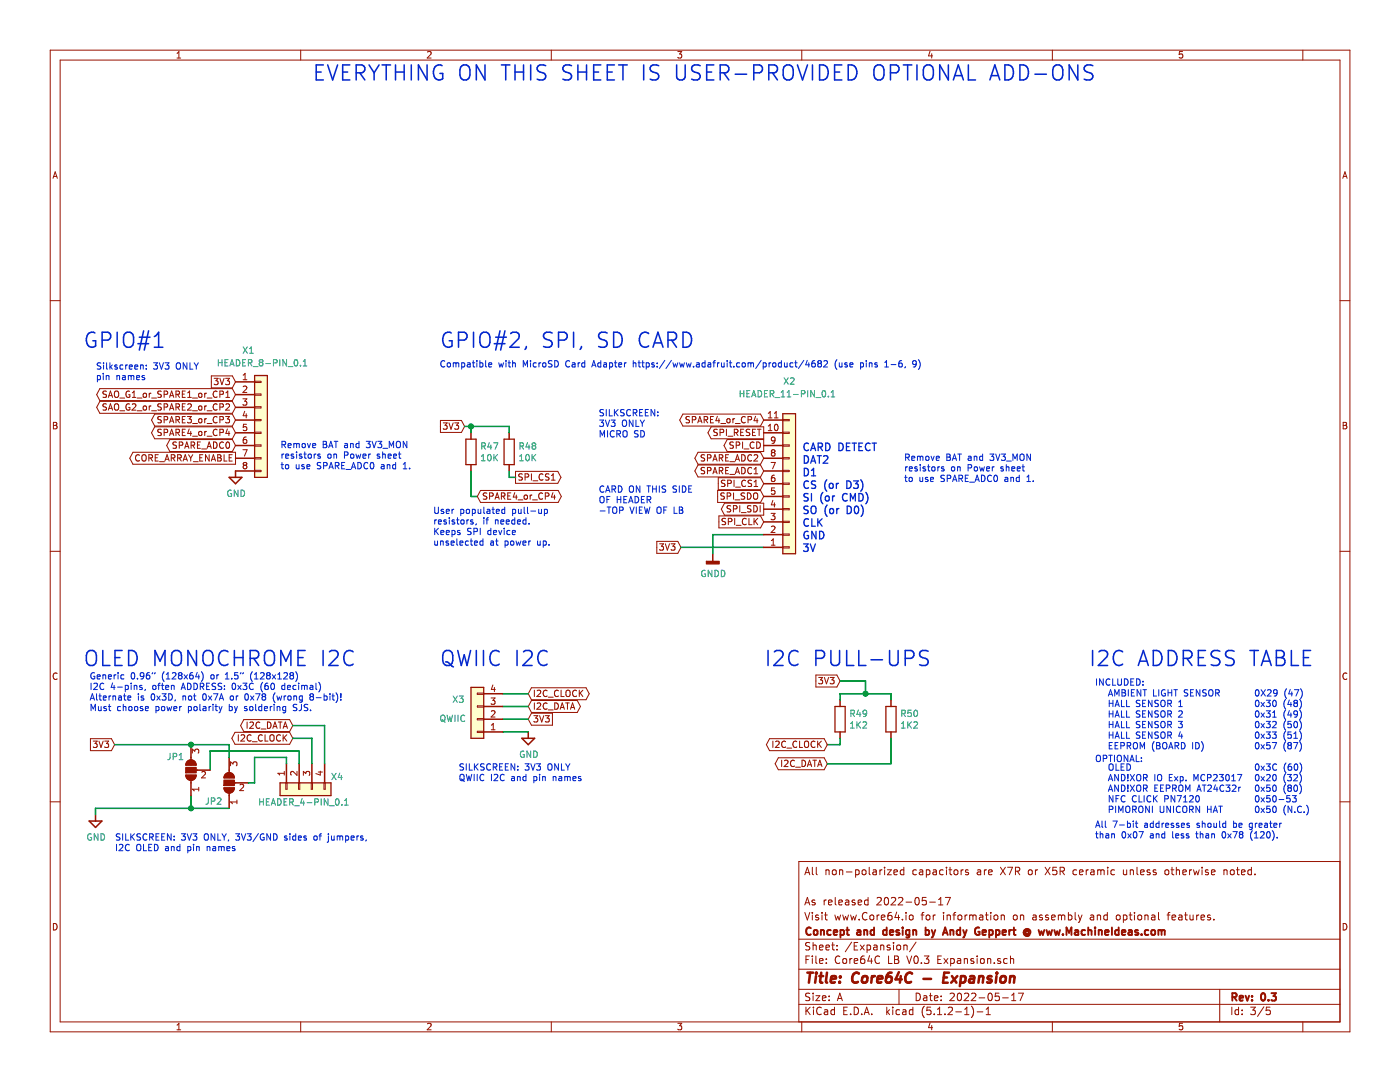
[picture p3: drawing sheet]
EESchema Schematic File Version 4
LIBS:Core64c LB V0.3-cache
EELAYER 29 0
EELAYER END
$Descr A 11000 8500
encoding utf-8
Sheet 3 5
Title "Core64C - Expansion"
Date "2022-05-17"
Rev "0.3"
Comp "Concept and design by Andy Geppert @ www.MachineIdeas.com"
Comment1 "Visit www.Core64.io for information on assembly and optional features."
Comment2 "As released 2022-05-17"
Comment3 ""
Comment4 "All non-polarized capacitors are X7R or X5R ceramic unless otherwise noted."
$EndDescr
Text GLabel 2300 5800 0    50   BiDi ~ 0
I2C_CLOCK
Text GLabel 2300 5700 0    50   BiDi ~ 0
I2C_DATA
Wire Wire Line
	2300 5700 2550 5700
$Comp
L power:GND #PWR?
U 1 1
P 750 6400
AR Path="/5E755787/5EAA9421" Ref="#PWR?"  Part="1" 
AR Path="/5EA63449/5EAA9421" Ref="#PWR0124"  Part="1" 
F 0 "#PWR0124" H 750 6150 50  0001 C CNN
F 1 "GND" H 755 6225 50  0000 C CNN
F 2 "" H 750 6400 50  0001 C CNN
F 3 "" H 750 6400 50  0001 C CNN
	1    750  6400
	1    0    0    -1  
$EndComp
Text Notes 650  5250 0    118  ~ 0
OLED MONOCHROME I2C
$Comp
L Connector_Generic:Conn_01x04 X4
U 1 1
P 2350 6200
F 0 "X4" V 2250 5850 50  0000 L CNN
F 1 "HEADER_4-PIN_0.1" V 2450 5800 50  0000 L CNN
F 2 "Connector_PinSocket_2.54mm:PinSocket_1x04_P2.54mm_Vertical" H 2350 6200 50  0001 C CNN
F 3 "~" H 2350 6200 50  0001 C CNN
F 4 "DNP" H 2350 6200 50  0001 C CNN "Populate"
F 5 "YesYes" H 2350 6200 50  0001 C CNN "User Optional"
	1    2350 6200
	0    -1   1    0   
$EndComp
Wire Wire Line
	2550 6000 2550 5700
Wire Wire Line
	2450 5800 2450 6000
Wire Wire Line
	2450 5800 2300 5800
Wire Wire Line
	1650 5900 2350 5900
Wire Wire Line
	2350 5900 2350 6000
Wire Wire Line
	2250 5950 2250 6000
Text Notes 700  5600 0    50   ~ 0
Generic 0.96” (128x64) or 1.5” (128x128)\nI2C 4-pins, often ADDRESS: 0x3C (60 decimal)\nAlternate is 0x3D, not 0x7A or 0x78 (wrong 8-bit)!\nMust choose power polarity by soldering SJS.
$Comp
L Jumper:SolderJumper_3_Open JP2
U 1 1
P 1800 6150
F 0 "JP2" V 1650 6200 50  0000 L CNN
F 1 "SolderJumper_3_Open" V 1400 5700 50  0001 L CNN
F 2 "Jumper:SolderJumper-3_P1.3mm_Open_Pad1.0x1.5mm_NumberLabels" H 1800 6150 50  0001 C CNN
F 3 "~" H 1800 6150 50  0001 C CNN
F 4 "DNP" H 1800 6150 50  0001 C CNN "Populate"
F 5 "Solder Jumper" H 1800 6150 50  0001 C CNN "Description"
	1    1800 6150
	0    -1   -1   0   
$EndComp
Wire Wire Line
	2000 5950 2250 5950
Wire Wire Line
	1950 6150 2000 6150
Wire Wire Line
	2000 6150 2000 5950
Wire Wire Line
	1650 6050 1650 5900
Wire Wire Line
	1500 6350 1500 6250
Connection ~ 1500 6350
Wire Wire Line
	1500 6350 1800 6350
Wire Wire Line
	1800 5850 1800 5950
Text GLabel 900  5850 0    50   Input ~ 0
3V3
Text Notes 3450 5250 0    118  ~ 0
QWIIC I2C
Text GLabel 4150 5650 2    50   Input ~ 0
3V3
$Comp
L power:GND #PWR?
U 1 1
P 4150 5750
AR Path="/5E755787/5E8E126F" Ref="#PWR?"  Part="1" 
AR Path="/5EA63449/5E8E126F" Ref="#PWR0121"  Part="1" 
F 0 "#PWR0121" H 4150 5500 50  0001 C CNN
F 1 "GND" H 4155 5575 50  0000 C CNN
F 2 "" H 4150 5750 50  0001 C CNN
F 3 "" H 4150 5750 50  0001 C CNN
	1    4150 5750
	1    0    0    -1  
$EndComp
Text GLabel 4150 5450 2    50   BiDi ~ 0
I2C_CLOCK
Text GLabel 4150 5550 2    50   BiDi ~ 0
I2C_DATA
Wire Wire Line
	3950 5450 4150 5450
Wire Wire Line
	3950 5550 4150 5550
Wire Wire Line
	3950 5750 4150 5750
$Comp
L Connector_Generic:Conn_01x08 X1
U 1 1
P 2050 3300
F 0 "X1" H 1900 3850 50  0000 L CNN
F 1 "HEADER_8-PIN_0.1" H 1700 3750 50  0000 L CNN
F 2 "Connector_PinSocket_2.54mm:PinSocket_1x08_P2.54mm_Vertical" H 2050 3300 50  0001 C CNN
F 3 "~" H 2050 3300 50  0001 C CNN
F 4 "DNP" H 2050 3300 50  0001 C CNN "Populate"
F 5 "Yes" H 2050 3300 50  0001 C CNN "User Optional"
	1    2050 3300
	1    0    0    -1  
$EndComp
Wire Wire Line
	3950 5650 4150 5650
$Comp
L Jumper:SolderJumper_3_Open JP1
U 1 1
P 1500 6050
F 0 "JP1" V 1600 6100 50  0000 L CNN
F 1 "SolderJumper_3_Open" V 850 5950 50  0001 L CNN
F 2 "Jumper:SolderJumper-3_P1.3mm_Open_Pad1.0x1.5mm_NumberLabels" H 1500 6050 50  0001 C CNN
F 3 "~" H 1500 6050 50  0001 C CNN
F 4 "DNP" H 1500 6050 50  0001 C CNN "Populate"
F 5 "Solder Jumper" H 1500 6050 50  0001 C CNN "Description"
	1    1500 6050
	0    -1   -1   0   
$EndComp
$Comp
L power:GND #PWR?
U 1 1
P 1850 3700
AR Path="/5E755787/5EC9F516" Ref="#PWR?"  Part="1" 
AR Path="/5EA63449/5EC9F516" Ref="#PWR0166"  Part="1" 
F 0 "#PWR0166" H 1850 3450 50  0001 C CNN
F 1 "GND" H 1855 3525 50  0000 C CNN
F 2 "" H 1850 3700 50  0001 C CNN
F 3 "" H 1850 3700 50  0001 C CNN
	1    1850 3700
	1    0    0    -1  
$EndComp
Text GLabel 1850 3000 0    50   Input ~ 0
3V3
Wire Wire Line
	750  6350 1500 6350
Wire Wire Line
	900  5850 1500 5850
Text Notes 900  6700 0    50   ~ 0
SILKSCREEN: 3V3 ONLY, 3V3/GND sides of jumpers,\nI2C OLED and pin names
Text Notes 750  3000 0    50   ~ 0
Silkscreen: 3V3 ONLY\npin names
Text Notes 650  2750 0    118  ~ 0
GPIO#1
Connection ~ 1500 5850
Wire Wire Line
	1500 5850 1800 5850
Text Notes 2450 650  0    118  ~ 0
EVERYTHING ON THIS SHEET IS USER-PROVIDED OPTIONAL ADD-ONS
Text Notes 3600 6150 0    50   ~ 0
SILKSCREEN: 3V3 ONLY\nQWIIC I2C and pin names
$Comp
L Connector_Generic:Conn_01x04 X3
U 1 1
P 3750 5650
F 0 "X3" H 3950 5500 50  0000 R CNN
F 1 "QWIIC" H 4050 5650 50  0000 R CNN
F 2 "Connector_JST:JST_SH_SM04B-SRSS-TB_1x04-1MP_P1.00mm_Horizontal" H 3750 5650 50  0001 C CNN
F 3 "~" H 3750 5650 50  0001 C CNN
F 4 "C160404" H 3750 5650 50  0001 C CNN "LCSC"
F 5 "yes" H 3750 5650 50  0001 C CNN "Populate"
F 6 "CONN HEADER SMD R/A 4POS 1MM" H 3750 5650 50  0001 C CNN "Description"
F 7 "455-1804-1-ND" H 3750 5650 50  0001 C CNN "Digi-Key_PN"
F 8 "SM04B-SRSS-TB(LF)(SN)" H 3750 5650 50  0001 C CNN "MPN"
F 9 "JST" H 3750 5650 50  0001 C CNN "Manufacturer_Name"
	1    3750 5650
	-1   0    0    1   
$EndComp
Text Notes 8600 6600 0    50   ~ 0
All 7-bit addresses should be greater\nthan 0x07 and less than 0x78 (120).
Text Notes 8700 5900 0    50   ~ 0
AMBIENT LIGHT SENSOR\nHALL SENSOR 1\nHALL SENSOR 2\nHALL SENSOR 3\nHALL SENSOR 4\nEEPROM (BOARD ID)
Text Notes 9850 5900 0    50   ~ 0
0X29 (47)\n0x30 (48)\n0x31 (49)\n0x32 (50)\n0x33 (51)\n0x57 (87)
Text Notes 8600 5400 0    50   ~ 0
INCLUDED:
Text Notes 8600 6000 0    50   ~ 0
OPTIONAL:
Text Notes 8700 6400 0    50   ~ 0
OLED\nAND!XOR IO Exp. MCP23017\nAND!XOR EEPROM AT24C32r\nNFC CLICK PN7120\nPIMORONI UNICORN HAT
Text Notes 9850 6400 0    50   ~ 0
0x3C (60)\n0x20 (32)\n0x50 (80)\n0x50-53\n0x50 (N.C.)
Text Notes 8550 5250 0    118  ~ 0
I2C ADDRESS TABLE
Text GLabel 1850 3600 0    50   Output ~ 0
CORE_ARRAY_ENABLE
$Comp
L Device:R R?
U 1 1
P 6600 5650
AR Path="/5E755787/60B07213" Ref="R?"  Part="1" 
AR Path="/5E755AC8/5D2551FF/60B07213" Ref="R?"  Part="1" 
AR Path="/60B07213" Ref="R?"  Part="1" 
AR Path="/5EA63449/60B07213" Ref="R49"  Part="1" 
F 0 "R49" H 6670 5696 50  0000 L CNN
F 1 "1K2" H 6670 5605 50  0000 L CNN
F 2 "Resistor_SMD:R_0805_2012Metric" V 6530 5650 50  0001 C CNN
F 3 "~" H 6600 5650 50  0001 C CNN
F 4 "C17379" H 6600 5650 50  0001 C CNN "LCSC"
F 5 "yes" H 6600 5650 50  0001 C CNN "Populate"
F 6 "Resistor_SMD:R_0805_2012Metric" H 6600 5650 50  0001 C CNN "Description"
	1    6600 5650
	1    0    0    -1  
$EndComp
$Comp
L Device:R R?
U 1 1
P 7000 5650
AR Path="/5E755787/60B07219" Ref="R?"  Part="1" 
AR Path="/5E755AC8/5D2551FF/60B07219" Ref="R?"  Part="1" 
AR Path="/60B07219" Ref="R?"  Part="1" 
AR Path="/5EA63449/60B07219" Ref="R50"  Part="1" 
F 0 "R50" H 7070 5696 50  0000 L CNN
F 1 "1K2" H 7070 5605 50  0000 L CNN
F 2 "Resistor_SMD:R_0805_2012Metric" V 6930 5650 50  0001 C CNN
F 3 "~" H 7000 5650 50  0001 C CNN
F 4 "C17379" H 7000 5650 50  0001 C CNN "LCSC"
F 5 "yes" H 7000 5650 50  0001 C CNN "Populate"
F 6 "Resistor_SMD:R_0805_2012Metric" H 7000 5650 50  0001 C CNN "Description"
	1    7000 5650
	1    0    0    -1  
$EndComp
Wire Wire Line
	6500 5850 6600 5850
Wire Wire Line
	6600 5800 6600 5850
Text GLabel 6500 6000 0    50   BiDi ~ 0
I2C_DATA
Text GLabel 6500 5850 0    50   BiDi ~ 0
I2C_CLOCK
Text Notes 6000 5250 0    118  ~ 0
I2C PULL-UPS
Text GLabel 6600 5350 0    50   Input ~ 0
3V3
Wire Wire Line
	7000 5450 7000 5500
Wire Wire Line
	6800 5350 6600 5350
Wire Wire Line
	6600 5450 6600 5500
Wire Wire Line
	6600 5450 6800 5450
Connection ~ 6800 5450
Wire Wire Line
	6800 5450 7000 5450
Wire Wire Line
	6800 5350 6800 5450
Wire Wire Line
	7000 5800 7000 6000
Wire Wire Line
	7000 6000 6500 6000
Text GLabel 6000 3800 0    50   Input ~ 0
SPI_CS1
Text GLabel 6000 3400 0    50   Output ~ 0
SPI_RESET
Text GLabel 6000 3600 0    50   BiDi ~ 0
SPARE_ADC2
Text GLabel 6000 3700 0    50   BiDi ~ 0
SPARE_ADC1
Text GLabel 1850 3500 0    50   BiDi ~ 0
SPARE_ADC0
Text GLabel 1850 3300 0    50   BiDi ~ 0
SPARE3_or_CP3
Text GLabel 1850 3200 0    50   BiDi ~ 0
SAO_G2_or_SPARE2_or_CP2
Text GLabel 1850 3100 0    50   BiDi ~ 0
SAO_G1_or_SPARE1_or_CP1
Text GLabel 1850 3400 0    50   BiDi ~ 0
SPARE4_or_CP4
$Comp
L Device:R R?
U 1 1
P 4000 3550
AR Path="/5E755787/60DE5ACE" Ref="R?"  Part="1" 
AR Path="/5E755AC8/5D2551FF/60DE5ACE" Ref="R?"  Part="1" 
AR Path="/60DE5ACE" Ref="R?"  Part="1" 
AR Path="/5EA63449/60DE5ACE" Ref="R48"  Part="1" 
F 0 "R48" H 4070 3596 50  0000 L CNN
F 1 "10K" H 4070 3505 50  0000 L CNN
F 2 "Resistor_SMD:R_0805_2012Metric" V 3930 3550 50  0001 C CNN
F 3 "~" H 4000 3550 50  0001 C CNN
F 4 "Resistor_SMD:R_0805_2012Metric" H 4000 3550 50  0001 C CNN "Description"
F 5 "DNP" H 4000 3550 50  0001 C CNN "Populate"
F 6 "Yes" H 4000 3550 50  0001 C CNN "User Optional"
	1    4000 3550
	1    0    0    -1  
$EndComp
Text GLabel 3650 3350 0    50   Input ~ 0
3V3
Text GLabel 4050 3750 2    50   Output ~ 0
SPI_CS1
Text Notes 3450 2750 0    118  ~ 0
GPIO#2, SPI, SD CARD
Text Notes 3450 2900 0    50   ~ 0
Compatible with MicroSD Card Adapter https://www.adafruit.com/product/4682 (use pins 1-6, 9)
$Comp
L power:GNDD #PWR?
U 1 1
P 5600 4350
AR Path="/5E755787/60AC025C" Ref="#PWR?"  Part="1" 
AR Path="/5E755AC8/5D2551FF/60AC025C" Ref="#PWR?"  Part="1" 
AR Path="/60AC025C" Ref="#PWR?"  Part="1" 
AR Path="/5EA63449/60AC025C" Ref="#PWR0105"  Part="1" 
F 0 "#PWR0105" H 5600 4100 50  0001 C CNN
F 1 "GNDD" H 5604 4195 50  0000 C CNN
F 2 "" H 5600 4350 50  0001 C CNN
F 3 "" H 5600 4350 50  0001 C CNN
	1    5600 4350
	1    0    0    -1  
$EndComp
Wire Wire Line
	5600 4350 5600 4200
Wire Wire Line
	5600 4200 6000 4200
Text Notes 4700 3450 0    50   ~ 0
SILKSCREEN:\n3V3 ONLY\nMICRO SD
Text GLabel 5350 4300 0    50   Input ~ 0
3V3
Text Notes 4700 4050 0    50   ~ 0
CARD ON THIS SIDE\nOF HEADER\n-TOP VIEW OF LB
Text GLabel 6000 4100 0    50   Input ~ 0
SPI_CLK
Text GLabel 6000 4000 0    50   Output ~ 0
SPI_SDI
Text GLabel 6000 3900 0    50   Input ~ 0
SPI_SDO
Wire Wire Line
	5350 4300 6000 4300
Text Notes 6300 4350 0    59   ~ 0
CARD DETECT\nDAT2\nD1\nCS (or D3)\nSI (or CMD)\nSO (or D0)\nCLK\nGND\n3V
$Comp
L Connector_Generic:Conn_01x11 X2
U 1 1
P 6200 3800
AR Path="/5EA63449/60AC0273" Ref="X2"  Part="1" 
AR Path="/60AC0273" Ref="X?"  Part="1" 
F 0 "X2" H 6150 3000 50  0000 L CNN
F 1 "HEADER_11-PIN_0.1" H 5800 3100 50  0000 L CNN
F 2 "Connector_PinSocket_2.54mm:PinSocket_1x11_P2.54mm_Vertical" H 6200 3800 50  0001 C CNN
F 3 "~" H 6200 3800 50  0001 C CNN
F 4 "DNP" H 6200 3800 50  0001 C CNN "Populate"
F 5 "Yes" H 6200 3800 50  0001 C CNN "User Optional"
	1    6200 3800
	1    0    0    1   
$EndComp
Text GLabel 6000 3500 0    50   Output ~ 0
SPI_CD
Wire Wire Line
	3650 3350 3700 3350
Wire Wire Line
	4000 3350 4000 3400
Wire Wire Line
	4000 3700 4000 3750
Wire Wire Line
	4000 3750 4050 3750
Wire Wire Line
	750  6400 750  6350
$Comp
L Device:R R?
U 1 1
P 3700 3550
AR Path="/5E755787/60C12CCC" Ref="R?"  Part="1" 
AR Path="/5E755AC8/5D2551FF/60C12CCC" Ref="R?"  Part="1" 
AR Path="/60C12CCC" Ref="R?"  Part="1" 
AR Path="/5EA63449/60C12CCC" Ref="R47"  Part="1" 
F 0 "R47" H 3770 3596 50  0000 L CNN
F 1 "10K" H 3770 3505 50  0000 L CNN
F 2 "Resistor_SMD:R_0805_2012Metric" V 3630 3550 50  0001 C CNN
F 3 "~" H 3700 3550 50  0001 C CNN
F 4 "Resistor_SMD:R_0805_2012Metric" H 3700 3550 50  0001 C CNN "Description"
F 5 "DNP" H 3700 3550 50  0001 C CNN "Populate"
F 6 "Yes" H 3700 3550 50  0001 C CNN "User Optional"
	1    3700 3550
	1    0    0    -1  
$EndComp
Wire Wire Line
	3700 3350 3700 3400
Connection ~ 3700 3350
Wire Wire Line
	3700 3350 4000 3350
Wire Wire Line
	3700 3700 3700 3900
Wire Wire Line
	3700 3900 3750 3900
Text Notes 3400 4300 0    50   ~ 0
User populated pull-up\nresistors, if needed. \nKeeps SPI device\nunselected at power up.
Text GLabel 6000 3300 0    50   BiDi ~ 0
SPARE4_or_CP4
Text GLabel 3750 3900 2    50   BiDi ~ 0
SPARE4_or_CP4
Text Notes 2200 3700 0    50   ~ 0
Remove BAT and 3V3_MON\nresistors on Power sheet\nto use SPARE_ADC0 and 1.
Text Notes 7100 3800 0    50   ~ 0
Remove BAT and 3V3_MON\nresistors on Power sheet\nto use SPARE_ADC0 and 1.
$EndSCHEMATC
